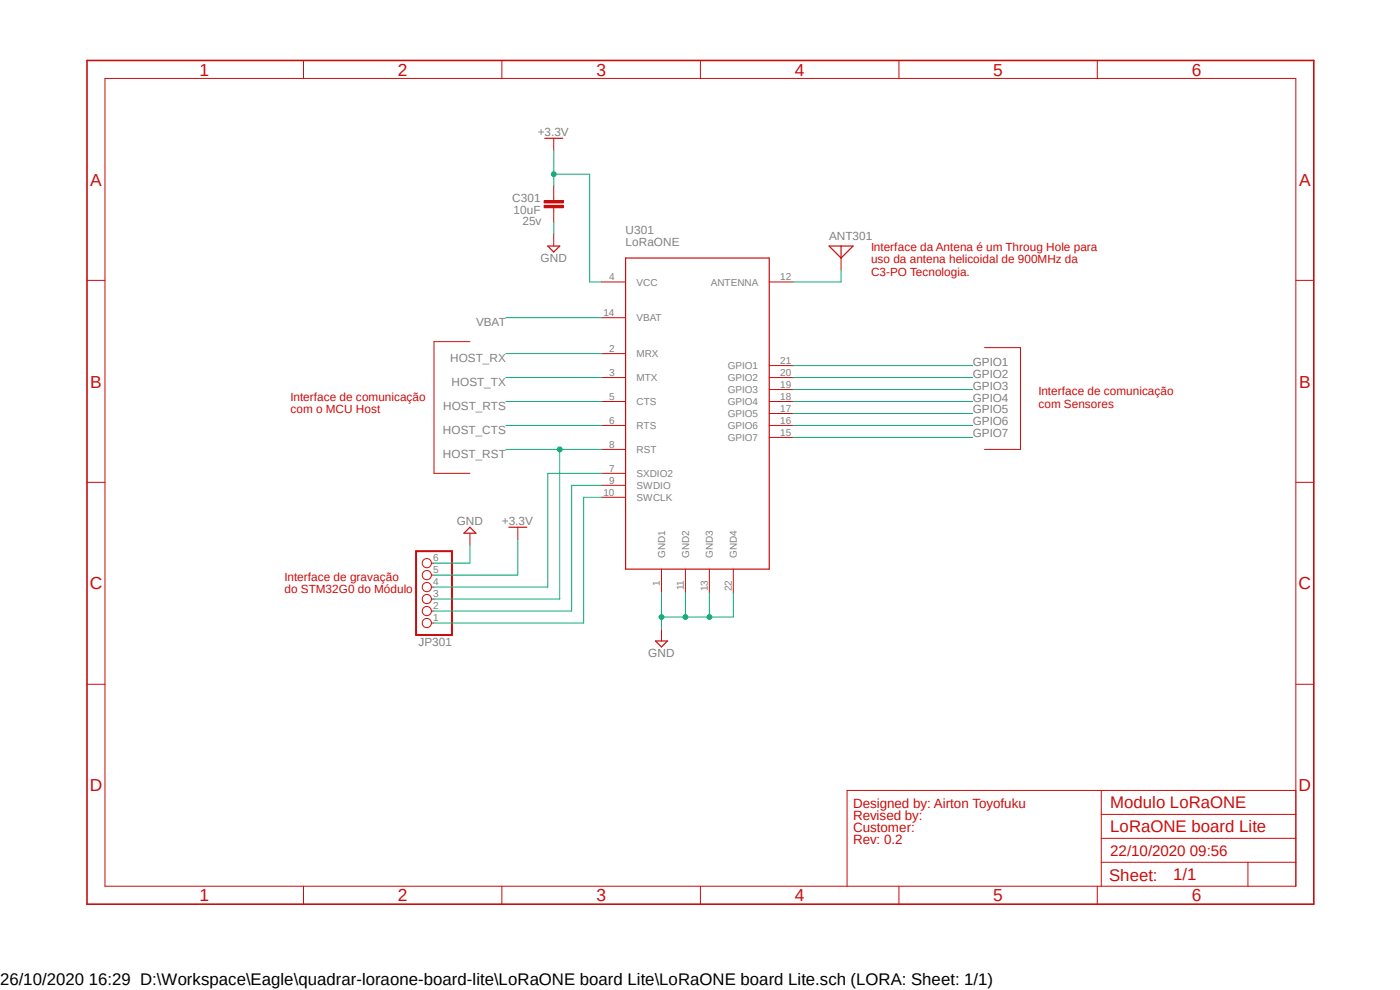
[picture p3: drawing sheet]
<svg xmlns="http://www.w3.org/2000/svg" width="297mm" height="210mm" viewBox="0 0 297 210" stroke-linecap="round" stroke-linejoin="round" font-family="sans-serif">
<path d="M17.9 12.5l261.2 179.9M279.1 12.5l-261.2 179.9" fill="none" stroke="#fff" stroke-width=".21"/>
<g fill="none" stroke="#c90d0c" stroke-width=".21">
<path d="M22.3 16.6h252.6v171.4h-252.6zM64.4 12.8v3.8M106.5 12.8v3.8M148.6 12.8v3.8M190.7 12.8v3.8M232.8 12.8v3.8M18.5 59.5h3.8M117.5 42v.5M117.5 44.1v.5M117.5 49.7v2.5M127.6 59.8h5.1M163.2 59.8h5.1"/>
<path d="M274.9 59.5h3.8M99.7 72.5h-7.6v27.9h7.6M127.6 75h5.1M127.6 67.4h5.1M163.2 77.6h5.1M208.9 73.7h7.6v21.6h-7.6M127.6 95.3h5.1M127.6 80.1h5.1M127.6 85.2h5.1M127.6 90.3h5.1M163.2 80.1h5.1M163.2 82.6h5.1"/>
<path d="M163.2 85.2h5.1M163.2 87.7h5.1M163.2 90.3h5.1M163.2 92.8h5.1M18.5 102.3h3.8M127.6 100.4h5.1M127.6 103h5.1M127.6 105.5h5.1M274.9 102.3h3.8M140.3 120.7v5.1M145.4 120.7v5.1M150.5 120.7v5.1"/>
<path d="M155.6 120.7v5.1M18.5 145.2h3.8M274.9 145.2h3.8M233.6 167.7v20.3M233.6 177.8h41.3M233.6 172.8h41.3M274.9 167.7h-95.2v20.3M64.4 188v3.8M106.5 188v3.8M148.6 188v3.8M190.7 188v3.8M232.8 188v3.8"/>
<path d="M233.6 182.9h41.3M264.8 182.9v5.1"/>
</g>
<path d="M18.5 12.8h260.2v179h-260.2z" fill="none" stroke="#c90d0c" stroke-width=".34"/>
<path d="M116.2 52.2h2.5l-1.2 1.3zM132.7 54.7h30.5v66h-30.5z" fill="none" stroke="#c90d0c" stroke-width=".25"/>
<path d="M115.4 43.6h4.1v.5h-4.1z" fill-rule="evenodd" fill="#c90d0c"/>
<path d="M115.4 43.6h4.1v.5h-4.1z" fill="none" stroke="#c90d0c" stroke-width=".21"/>
<path d="M115.4 42.5h4.1v.6h-4.1z" fill-rule="evenodd" fill="#c90d0c"/>
<g fill="none" stroke="#c90d0c" stroke-width=".21">
<path d="M117.5 29.3v2.6M117.5 39.5v2.5M115.4 42.5h4.1v.6h-4.1zM117.5 44.6v2.5M178.4 54.7v2.6M91.5 119.5h.6M99.7 113.1v2.6M109.9 111.8v2.6M91.5 132.2h.6M91.5 129.6h.6M91.5 127.1h.6M91.5 124.5h.6"/>
<path d="M91.5 122h.6M140.3 133.4v2.6"/>
<circle cx="90.5" cy="119.5" r=".98"/>
<circle cx="90.5" cy="127.1" r=".98"/>
<circle cx="90.5" cy="124.5" r=".98"/>
<circle cx="90.5" cy="132.2" r=".98"/>
<circle cx="90.5" cy="129.6" r=".98"/>
<circle cx="90.5" cy="122" r=".98"/>
</g>
<path d="M115.6 29.3h3.8M175.9 52.2h5.1l-2.6 2.5zM178.4 52.2v2.5M99.7 111.8l1.3 1.3h-2.6zM107.9 111.8h3.9M139.1 136h2.5l-1.3 1.2z" fill="none" stroke="#c90d0c" stroke-width=".25"/>
<path d="M88.3 116.9h7.6v17.8h-7.6z" fill="none" stroke="#c90d0c" stroke-width=".42"/>
<path d="M140.3 125.8v7.6M155.6 125.8v5.1h-5.1" fill="none" stroke="#0dab76" stroke-width=".21"/>
<circle cx="140.3" cy="130.9" r=".51" fill="#0dab76"/>
<g fill="none" stroke="#0dab76" stroke-width=".21">
<path d="M150.5 125.8v5.1h-10.2"/>
<circle cx="140.3" cy="130.9" r=".51"/>
</g>
<circle cx="150.5" cy="130.9" r=".51" fill="#0dab76"/>
<g fill="none" stroke="#0dab76" stroke-width=".21">
<path d="M145.4 125.8v5.1"/>
<circle cx="150.5" cy="130.9" r=".51"/>
</g>
<circle cx="145.4" cy="130.9" r=".51" fill="#0dab76"/>
<g fill="none" stroke="#0dab76" stroke-width=".21">
<path d="M117.5 31.9v7.6M117.5 37h7.6M117.5 47.1v2.6M99.7 115.7v3.8h-7.6"/>
<circle cx="145.4" cy="130.9" r=".51"/>
</g>
<circle cx="117.5" cy="37" r=".51" fill="#0dab76"/>
<g fill="none" stroke="#0dab76" stroke-width=".21">
<path d="M125.1 37v22.8h2.5M178.4 57.3v2.5h-10.1M107.3 67.4h20.3M107.3 95.3h20.3M118.7 95.3v31.8M109.9 114.4v7.6h-17.8"/>
<circle cx="117.5" cy="37" r=".51"/>
</g>
<circle cx="118.7" cy="95.3" r=".51" fill="#0dab76"/>
<g fill="none" stroke="#0dab76" stroke-width=".21">
<path d="M107.3 75h20.3M168.3 77.6h38M107.3 80.1h20.3M107.3 85.2h20.3M107.3 90.3h20.3M168.3 80.1h38M168.3 82.6h38M168.3 85.2h38M168.3 87.7h38M168.3 90.3h38M168.3 92.8h38M127.6 100.4h-11.4v24.1h-24.1"/>
<path d="M127.6 103h-6.3v26.6h-29.2M127.6 105.5h-3.8v26.7h-31.7M92.1 127.1h26.6"/>
<circle cx="118.7" cy="95.3" r=".51"/>
</g>
<g font-size="3.7" fill="#c90d0c">
<text x="42.3" y="16">1</text>
<text x="84.4" y="16">2</text>
<text x="126.5" y="16">3</text>
<text x="168.6" y="16">4</text>
<text x="210.7" y="16">5</text>
<text x="252.9" y="16">6</text>
<text x="19.1" y="39.4">A</text>
<text x="275.6" y="39.4">A</text>
<text x="19.1" y="82.2">B</text>
<text x="275.6" y="82.2">B</text>
<text x="19" y="125.1">C</text>
<text x="275.5" y="125.1">C</text>
<text x="19" y="167.9">D</text>
<text x="275.5" y="167.9">D</text>
<text x="42.3" y="191.2">1</text>
<text x="84.4" y="191.2">2</text>
<text x="126.5" y="191.2">3</text>
<text x="168.6" y="191.2">4</text>
<text x="210.7" y="191.2">5</text>
<text x="252.9" y="191.2">6</text>
</g>
<g font-size="3.6" fill="#c90d0c">
<text x="235.5" y="171.5">Modulo LoRaONE</text>
<text x="235.5" y="176.6">LoRaONE board Lite</text>
<text x="235.3" y="186.9">Sheet:</text>
<text x="248.9" y="186.7">1/1</text>
</g>
<text font-size="3.6" x="0" y="208.9">26/10/2020 16:29 D:\Workspace\Eagle\quadrar-loraone-board-lite\LoRaONE board Lite\LoRaONE board Lite.sch (LORA: Sheet: 1/1)</text>
<text font-size="3.2" fill="#c90d0c" x="235.5" y="181.7">22/10/2020 09:56</text>
<g font-size="2.8" fill="#c90d0c">
<text x="181" y="171.5">Designed by: Airton Toyofuku</text>
<text x="181" y="176.6">Customer:</text>
<text x="181" y="179.1">Rev: 0.2</text>
<text x="181" y="174">Revised by:</text>
</g>
<g font-size="2.5" fill="#808080">
<text x="114.1" y="28.8">+3.3V</text>
<text x="108.7" y="42.9">C301</text>
<text x="109" y="45.5">10uF</text>
<text x="110.8" y="47.6">25v</text>
<text x="132.7" y="52.2">LoRaONE</text>
<text x="132.7" y="49.7">U301</text>
<text x="175.9" y="50.9">ANT301</text>
<text x="114.7" y="55.6">GND</text>
<text x="101" y="69.2">VBAT</text>
<text x="95.5" y="76.8">HOST_RX</text>
<text x="206.4" y="77.6">GPIO1</text>
<text x="95.8" y="81.9">HOST_TX</text>
<text x="206.4" y="80.1">GPIO2</text>
<text x="206.4" y="82.6">GPIO3</text>
<text x="94" y="87">HOST_RTS</text>
<text x="206.4" y="85.2">GPIO4</text>
<text x="206.4" y="87.7">GPIO5</text>
<text x="94" y="92">HOST_CTS</text>
<text x="206.4" y="90.3">GPIO6</text>
<text x="206.4" y="92.8">GPIO7</text>
<text x="94" y="97.1">HOST_RST</text>
<text x="96.9" y="111.5">GND</text>
<text x="106.5" y="111.3">+3.3V</text>
<text x="88.8" y="137.1">JP301</text>
<text x="137.5" y="139.4">GND</text>
</g>
<g font-size="2.5" fill="#c90d0c">
<text x="184.8" y="53.2">Interface da Antena é um Throug Hole para</text>
<text x="184.8" y="55.9">uso da antena helicoidal de 900MHz da</text>
<text x="184.8" y="58.5">C3-PO Tecnologia.</text>
<text x="220.3" y="83.8">Interface de comunicação</text>
<text x="61.6" y="85">Interface de comunicação</text>
<text x="61.6" y="87.7">com o MCU Host</text>
<text x="220.3" y="86.4">com Sensores</text>
<text x="60.4" y="123.1">Interface de gravação</text>
<text x="60.4" y="125.8">do STM32G0 do Módulo</text>
</g>
<g font-size="2.1" fill="#808080">
<text x="129.2" y="59.4">4</text>
<text x="165.5" y="59.4">12</text>
<text x="135" y="60.6">VCC</text>
<text x="150.8" y="60.6">ANTENNA</text>
<text x="128" y="67.1">14</text>
<text x="135" y="68.2">VBAT</text>
<text x="129.2" y="74.7">2</text>
<text x="135" y="75.8">MRX</text>
<text x="165.5" y="77.2">21</text>
<text x="129.2" y="79.8">3</text>
<text x="135" y="80.9">MTX</text>
<text x="154.4" y="78.3">GPIO1</text>
<text x="154.4" y="80.9">GPIO2</text>
<text x="154.4" y="83.4">GPIO3</text>
<text x="165.5" y="79.8">20</text>
<text x="165.5" y="82.3">19</text>
<text x="129.2" y="84.8">5</text>
<text x="129.2" y="89.9">6</text>
<text x="135" y="85.9">CTS</text>
<text x="154.4" y="85.9">GPIO4</text>
<text x="154.4" y="88.5">GPIO5</text>
<text x="165.5" y="84.8">18</text>
<text x="165.5" y="87.4">17</text>
<text x="165.5" y="89.9">16</text>
<text x="129.2" y="95">8</text>
<text x="135" y="91">RTS</text>
<text x="154.4" y="91">GPIO6</text>
<text x="154.4" y="93.6">GPIO7</text>
<text x="165.5" y="92.5">15</text>
<text x="129.2" y="100.1">7</text>
<text x="135" y="96.1">RST</text>
<text x="135" y="101.2">SXDIO2</text>
<text x="128" y="105.2">10</text>
<text x="129.2" y="102.6">9</text>
<text x="135" y="103.7">SWDIO</text>
<text x="135" y="106.3">SWCLK</text>
<text x="91.9" y="119.1">6</text>
<text x="141.1" y="118.4" transform="rotate(-90 141.1 118.4)">GND1</text>
<text x="146.2" y="118.4" transform="rotate(-90 146.2 118.4)">GND2</text>
<text x="151.3" y="118.4" transform="rotate(-90 151.3 118.4)">GND3</text>
<text x="156.3" y="118.4" transform="rotate(-90 156.3 118.4)">GND4</text>
<text x="91.9" y="124.2">4</text>
<text x="91.9" y="121.6">5</text>
<text x="140" y="124.2" transform="rotate(-90 140 124.2)">1</text>
<text x="145.1" y="125.3" transform="rotate(-90 145.1 125.3)">11</text>
<text x="150.2" y="125.4" transform="rotate(-90 150.2 125.4)">13</text>
<text x="155.2" y="125.4" transform="rotate(-90 155.2 125.4)">22</text>
<text x="91.9" y="131.8">1</text>
<text x="91.9" y="129.2">2</text>
<text x="91.9" y="126.7">3</text>
</g>
</svg>
